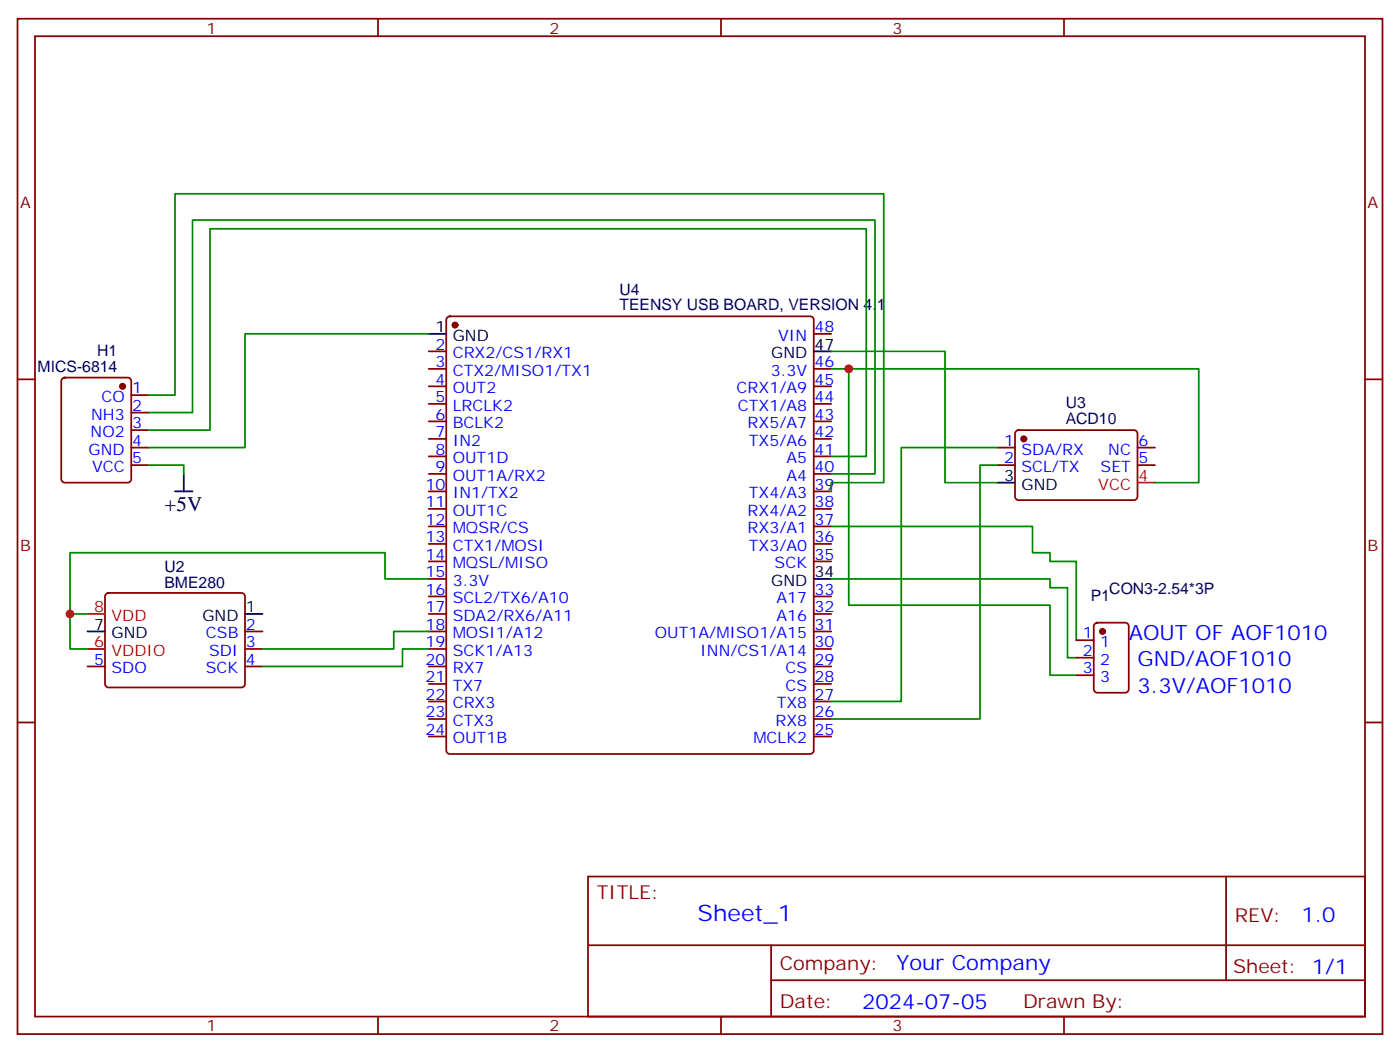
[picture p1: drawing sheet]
<svg xmlns="http://www.w3.org/2000/svg" width="282mm" height="212mm" viewBox="0 0 282 212" stroke-linecap="round" stroke-linejoin="round" font-family="sans-serif">
<g fill="none" stroke="#870000" stroke-width=".35">
<path d="M3.5 3.8h275.2v204.6h-275.2zM7.1 7.3h268.1v197.6h-268.1zM76.2 3.8v3.5M145.3 3.8v3.5M214.5 3.8v3.5M3.5 76.4h3.6M12.6 76.3l.5-.2h12.7a.71 .71 0 0 1 .7 .7v19.8a.76 .76 0 0 1-.7 .7h-12.7a.76 .76 0 0 1-.8-.7v-19.8zM26.5 79.6h3.5M86.4 70.8h3.6M86.4 74.3h3.6M86.4 77.9h3.6M90.2 64l.5-.3h72.6a.71 .71 0 0 1 .7 .8v86.7a.76 .76 0 0 1-.7 .7h-72.6a.76 .76 0 0 1-.7-.7v-86.7z"/>
<path d="M164 74.3h3.6M164 77.9h3.6M164 67.3h3.6M275.2 76.4h3.5M26.5 90.2h3.5M26.5 93.7h3.5M26.5 83.1h3.5M26.5 86.7h3.5M86.4 81.4h3.6M86.4 84.9h3.6M86.4 88.4h3.6M86.4 92h3.6"/>
<path d="M86.4 95.5h3.6M86.4 99h3.6M164 81.4h3.6M164 84.9h3.6M164 88.4h3.6M164 92h3.6M164 95.5h3.6M164 99h3.6M201.1 90.2h3.5M201.1 93.7h3.5M204.8 86.9l.5-.2h23.3a.71 .71 0 0 1 .7 .7v12.7a.76 .76 0 0 1-.7 .7h-23.3a.76 .76 0 0 1-.7-.7v-12.7zM229.3 90.2h3.5"/>
<path d="M229.3 93.7h3.5M21.4 119.7l.5-.2h26.8a.71 .71 0 0 1 .7 .7v17.6a.76 .76 0 0 1-.7 .7h-26.8a.76 .76 0 0 1-.7-.7v-17.6zM86.4 102.6h3.6M86.4 106.1h3.6M86.4 109.6h3.6M86.4 113.1h3.6M86.4 116.7h3.6M164 102.6h3.6M164 106.1h3.6M164 109.6h3.6M164 113.1h3.6M17.6 134.3h3.6"/>
<path d="M49.4 127.2h3.5M49.4 130.8h3.5M49.4 134.3h3.5M86.4 127.2h3.6M86.4 130.8h3.6M86.4 134.3h3.6M86.4 120.2h3.6M86.4 123.7h3.6M86.4 137.8h3.6M164 127.2h3.6M164 130.8h3.6M164 134.3h3.6"/>
<path d="M164 120.2h3.6M164 123.7h3.6M164 137.8h3.6M217 129h3.5M217 132.5h3.5M217 136.1h3.5M220.7 125.7l.5-.2h5.6a.71 .71 0 0 1 .7 .7v12.7a.76 .76 0 0 1-.7 .7h-5.6a.76 .76 0 0 1-.7-.7v-12.7zM3.5 145.6h3.6M86.4 141.4h3.6M86.4 144.9h3.6M86.4 148.4h3.6M164 141.4h3.6"/>
<path d="M164 144.9h3.6M164 148.4h3.6M275.2 145.6h3.5M118.5 176.6h156.7v28.3h-156.7zM247.2 176.7v20.8M118.6 190.5h156.4M155.4 197.5h119.6M155.4 190.5v14.1M76.2 204.9v3.5M145.3 204.9v3.5M214.5 204.9v3.5"/>
</g>
<path d="M86.4 67.3h3.6M164 70.8h3.6M35.3 99h3.5M37 95.5v3.5M201.1 97.3h3.5M164 116.7h3.6M17.6 127.2h3.6M49.4 123.7h3.5" fill="none" stroke="#000" stroke-width=".35"/>
<path d="M229.3 97.3h3.5M17.6 130.8h3.6M17.6 123.7h3.6" fill="none" stroke="#f00" stroke-width=".35"/>
<g fill="#870000" stroke="#870000" stroke-width=".35">
<circle cx="206.4" cy="88.4" r=".53"/>
<circle cx="91.7" cy="65.5" r=".53"/>
<circle cx="24.7" cy="77.9" r=".53"/>
<circle cx="222.2" cy="127.2" r=".53"/>
</g>
<g fill="none" stroke="#008700" stroke-width=".35">
<path d="M30 79.6h5.3v-40.5h142.9v58.2h-10.6v1.7M86.4 67.3h-37v22.9h-19.4M167.6 74.3h74.1v23h-8.9M167.6 70.8h22.9v26.5h10.6M171.1 74.3v47.7h40.6v14.1h5.3M30 93.7h7v1.8M30 86.7h12.3v-40.6h132.3v45.9h-7M30 83.1h8.8v-38.8h137.6v51.2h-8.8M201.1 90.2h-19.4v51.2h-14.1M201.1 93.7h-3.5v51.2h-30M86.4 116.7h-8.8v-5.3h-63.5v12.3h3.5M167.6 106.1h40.5v5.3h3.6v1.7h5.3v15.9"/>
<path d="M167.6 116.7h44.1v1.7h3.5v14.1h1.8M14.1 123.7v7.1h3.5M86.4 130.8h-5.3v3.5h-28.2M86.4 127.2h-7v3.6h-26.5"/>
</g>
<g fill="#c00">
<circle cx="14.1" cy="123.7" r=".88"/>
<circle cx="171.1" cy="74.3" r=".88"/>
</g>
<text font-size="4.6" fill="#00f" x="140.6" y="185.7">Sheet_1</text>
<text font-size="4.2" x="33.2" y="102.9">+5V</text>
<g font-size="4.2" fill="#00f">
<text x="227.5" y="129">AOUT OF AOF1010</text>
<text x="229.3" y="134.3">GND/AOF1010</text>
<text x="229.3" y="139.6">3.3V/AOF1010</text>
<text x="262.3" y="185.9">1.0</text>
<text x="180.7" y="195.5">Your Company</text>
<text x="173.8" y="203.3">2024-07-05</text>
</g>
<g font-size="3.9" fill="#800">
<text x="120.3" y="181.2">TITLE:</text>
<text x="248.9" y="185.9">REV:</text>
<text x="157.2" y="195.4">Company:</text>
<text x="248.6" y="196">Sheet: 1/1</text>
<text x="157.2" y="203.1">Date:</text>
<text x="206.2" y="203.2">Drawn By:</text>
</g>
<g font-size="3.2" fill="#800">
<text x="41.6" y="6.8">1</text>
<text x="110.8" y="6.8">2</text>
<text x="179.9" y="6.8">3</text>
<text x="4.1" y="41.9">A</text>
<text x="275.7" y="41.9">A</text>
<text x="4.1" y="111">B</text>
<text x="275.7" y="111">B</text>
<text x="41.6" y="207.9">1</text>
<text x="110.8" y="207.9">2</text>
<text x="179.9" y="207.9">3</text>
</g>
<g font-size="3.2" fill="#000080">
<text x="124.9" y="59.4">U4</text>
<text x="124.9" y="62.6">TEENSY USB BOARD, VERSION 4.1</text>
<text x="19.6" y="71.7">H1</text>
<text x="7.6" y="74.9">MICS-6814</text>
<text x="214.8" y="82.2">U3</text>
<text x="214.8" y="85.4">ACD10</text>
<text x="33.2" y="118.4">BME280</text>
<text x="33.2" y="115.2">U2</text>
<text x="223.6" y="119.6">CON3-2.54*3P</text>
<text x="219.9" y="121.1">P1</text>
</g>
<g font-size="3.2">
<text x="87.8" y="66.9">1</text>
<text x="91.3" y="68.7">GND</text>
<text x="164.2" y="70.4">47</text>
<text x="155.5" y="72.2">GND</text>
<text x="202.4" y="96.9">3</text>
<text x="205.9" y="98.7">GND</text>
<text x="155.5" y="118.1">GND</text>
<text x="164.2" y="116.3">34</text>
<text x="40.8" y="125.1">GND</text>
<text x="49.6" y="123.4">1</text>
<text x="19" y="126.9">7</text>
<text x="22.5" y="128.7">GND</text>
</g>
<g font-size="3.2" fill="#00f">
<text x="87.8" y="70.4">2</text>
<text x="156.9" y="68.7">VIN</text>
<text x="164.2" y="66.9">48</text>
<text x="87.8" y="74">3</text>
<text x="87.8" y="77.5">4</text>
<text x="91.3" y="72.2">CRX2/CS1/RX1</text>
<text x="91.3" y="75.7">CTX2/MISO1/TX1</text>
<text x="155.4" y="75.7">3.3V</text>
<text x="164.2" y="77.5">45</text>
<text x="164.2" y="74">46</text>
<text x="20.4" y="81">CO</text>
<text x="26.6" y="79.3">1</text>
<text x="26.6" y="82.8">2</text>
<text x="87.8" y="81">5</text>
<text x="91.3" y="79.3">OUT2</text>
<text x="91.3" y="82.8">LRCLK2</text>
<text x="148.5" y="79.3">CRX1/A9</text>
<text x="148.7" y="82.8">CTX1/A8</text>
<text x="164.2" y="81">44</text>
<text x="18.3" y="88.1">NO2</text>
<text x="18.4" y="84.6">NH3</text>
<text x="26.6" y="86.3">3</text>
<text x="26.6" y="89.9">4</text>
<text x="87.8" y="84.6">6</text>
<text x="87.8" y="88.1">7</text>
<text x="91.3" y="86.3">BCLK2</text>
<text x="91.3" y="89.9">IN2</text>
<text x="150.7" y="86.3">RX5/A7</text>
<text x="151" y="89.9">TX5/A6</text>
<text x="164.2" y="88.1">42</text>
<text x="164.2" y="84.6">43</text>
<text x="202.4" y="89.9">1</text>
<text x="229.5" y="89.9">6</text>
<text x="17.9" y="91.6">GND</text>
<text x="18.6" y="95.1">VCC</text>
<text x="26.6" y="93.4">5</text>
<text x="87.8" y="91.6">8</text>
<text x="87.8" y="95.1">9</text>
<text x="91.3" y="93.4">OUT1D</text>
<text x="158.6" y="93.4">A5</text>
<text x="164.2" y="95.1">40</text>
<text x="164.2" y="91.6">41</text>
<text x="202.4" y="93.4">2</text>
<text x="205.9" y="91.6">SDA/RX</text>
<text x="205.9" y="95.1">SCL/TX</text>
<text x="221.9" y="95.1">SET</text>
<text x="223.4" y="91.6">NC</text>
<text x="229.5" y="93.4">5</text>
<text x="85.7" y="98.7">10</text>
<text x="91.3" y="96.9">OUT1A/RX2</text>
<text x="91.3" y="100.4">IN1/TX2</text>
<text x="151" y="100.4">TX4/A3</text>
<text x="158.6" y="96.9">A4</text>
<text x="164.2" y="98.7">39</text>
<text x="85.7" y="102.2">11</text>
<text x="85.7" y="105.7">12</text>
<text x="91.3" y="104">OUT1C</text>
<text x="91.3" y="107.5">MQSR/CS</text>
<text x="150.7" y="107.5">RX3/A1</text>
<text x="150.7" y="104">RX4/A2</text>
<text x="164.2" y="105.7">37</text>
<text x="164.2" y="102.2">38</text>
<text x="85.7" y="109.3">13</text>
<text x="85.7" y="112.8">14</text>
<text x="91.3" y="111">CTX1/MOSI</text>
<text x="151" y="111">TX3/A0</text>
<text x="164.2" y="112.8">35</text>
<text x="164.2" y="109.3">36</text>
<text x="85.7" y="116.3">15</text>
<text x="85.7" y="119.8">16</text>
<text x="91.3" y="114.5">MQSL/MISO</text>
<text x="91.3" y="118.1">3.3V</text>
<text x="156.2" y="114.5">SCK</text>
<text x="164.2" y="119.8">33</text>
<text x="85.7" y="123.4">17</text>
<text x="91.3" y="121.6">SCL2/TX6/A10</text>
<text x="91.3" y="125.1">SDA2/RX6/A11</text>
<text x="156.5" y="125.1">A16</text>
<text x="156.5" y="121.6">A17</text>
<text x="164.2" y="123.4">32</text>
<text x="41.5" y="128.7">CSB</text>
<text x="49.6" y="126.9">2</text>
<text x="49.6" y="130.4">3</text>
<text x="85.7" y="126.9">18</text>
<text x="85.7" y="130.4">19</text>
<text x="91.3" y="128.7">MOSI1/A12</text>
<text x="132" y="128.7">OUT1A/MISO1/A15</text>
<text x="164.2" y="130.4">30</text>
<text x="164.2" y="126.9">31</text>
<text x="218.3" y="128.7">1</text>
<text x="221.8" y="130.4">1</text>
<text x="19" y="133.9">5</text>
<text x="22.5" y="135.7">SDO</text>
<text x="41.5" y="135.7">SCK</text>
<text x="42.1" y="132.2">SDI</text>
<text x="49.6" y="133.9">4</text>
<text x="85.7" y="133.9">20</text>
<text x="85.7" y="137.5">21</text>
<text x="91.3" y="132.2">SCK1/A13</text>
<text x="91.3" y="135.7">RX7</text>
<text x="141.2" y="132.2">INN/CS1/A14</text>
<text x="158.4" y="135.7">CS</text>
<text x="164.2" y="137.5">28</text>
<text x="164.2" y="133.9">29</text>
<text x="218.3" y="132.2">2</text>
<text x="218.3" y="135.7">3</text>
<text x="221.8" y="133.9">2</text>
<text x="221.8" y="137.5">3</text>
<text x="85.7" y="141">22</text>
<text x="91.3" y="139.2">TX7</text>
<text x="91.3" y="142.8">CRX3</text>
<text x="156.6" y="142.8">TX8</text>
<text x="158.4" y="139.2">CS</text>
<text x="164.2" y="141">27</text>
<text x="85.7" y="144.5">23</text>
<text x="85.7" y="148.1">24</text>
<text x="91.3" y="146.3">CTX3</text>
<text x="91.3" y="149.8">OUT1B</text>
<text x="151.9" y="149.8">MCLK2</text>
<text x="156.3" y="146.3">RX8</text>
<text x="164.2" y="148.1">25</text>
<text x="164.2" y="144.5">26</text>
</g>
<g font-size="3.2" fill="#f00">
<text x="221.4" y="98.7">VCC</text>
<text x="229.5" y="96.9">4</text>
<text x="19" y="123.4">8</text>
<text x="22.5" y="125.1">VDD</text>
<text x="19" y="130.4">6</text>
<text x="22.5" y="132.2">VDDIO</text>
</g>
</svg>
